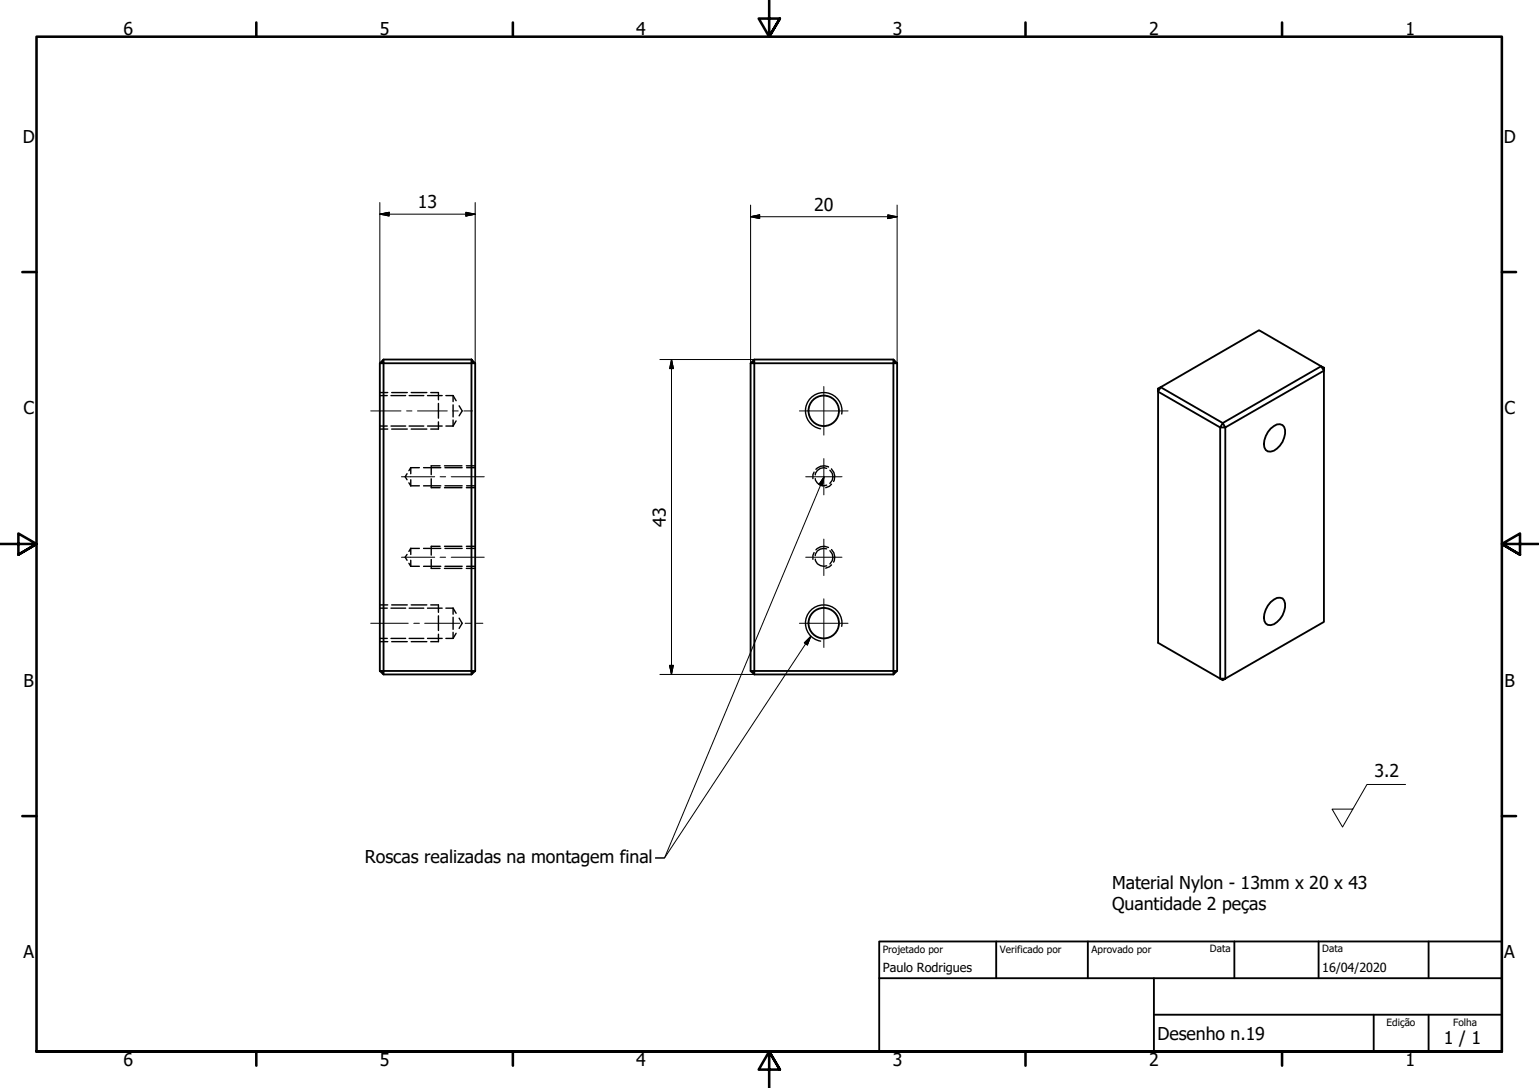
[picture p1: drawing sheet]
<svg xmlns="http://www.w3.org/2000/svg" width="420mm" height="297mm" viewBox="0 0 420 297" stroke-linecap="round" stroke-linejoin="round" font-family="sans-serif">
<g fill="none" stroke="#000" stroke-width=".51">
<path d="M103.7 99.2l1-1v1zM103.7 99.2v84l1 .9v-.9h-1M104.7 99.2h24v84h-24zM104.7 98.2h24M128.7 98.2l1 1h-1zM129.7 99.2v84M204.9 99.2l1-1v1zM204.9 99.2v84M205.9 99.2h38v84.9l1-.9h-39M205.9 98.2h38M205.9 99.2v84M243.9 98.2l1 1h-1z"/>
<path d="M244.9 99.2v84M360.7 100l.7 .4v.8zM316.2 106.1l.7-.4-.7 1.2zM316.2 106.9l16.9 9.8v68.6l-16.9-9.8zM316.9 105.7l26.8-15.5 17 9.8-26.9 15.5zM333.8 115.5l.7 1.2h-1.4zM334.5 116.7l26.9-15.5v68.6l-26.9 15.5M334.5 116.7v68.6M346.9 117a2.58 2.58 0 0 1 3.2-.9 3 3 0 0 1 .5 3.4 4.6 4.6 0 0 1-4.5 3.7 2.41 2.41 0 0 1-.9-3l.9-2.2zM346.9 164.4a2.73 2.73 0 0 1 3.2-1 4.5 4.5 0 0 1-.7 5.6 3.3 3.3 0 0 1-3.3 1.6 2.41 2.41 0 0 1-.9-3l.9-2.3zM104.7 184.1h24M128.7 183.2h1l-1 .9z"/>
<path d="M204.9 183.2h1v.9zM205.9 184.1h38M333.1 185.3h1.4l-.7 .4z"/>
<circle cx="224.9" cy="112.2" r="4.2"/>
<circle cx="224.9" cy="170.1" r="4.2"/>
</g>
<path d="M229.8 113a5 5 0 0 0-4-5.8 5 5 0 0 0-5.8 4.1 5 5 0 0 0 4 5.8M229.8 171a5 5 0 0 0-4-5.8 5 5 0 0 0-5.8 4.1 5 5 0 0 0 4 5.7" fill="none" stroke="#000" stroke-width=".38"/>
<!-- layer: Oculto (ISO) -->
<g fill="none" stroke="#000" stroke-width=".38">
<path d="M103.7 116.3h2M103.7 108h2M103.7 117.1h2.2M103.7 107.2h2.2M106.7 116.3h4M106.7 108h4M106.9 117.1h4.3M106.9 107.2h4.3M111.7 116.3h4M111.7 108h4M112.3 117.1h4.2M112.3 107.2h4.2"/>
<path d="M116.7 116.3h4M116.7 108h4M117.6 107.2h2.1v1.9M119.7 115.2v1.9h-2.1M119.7 110.2v4M121.7 116.3h2M121.7 108h2M123.7 108v1.7M123.7 110.5v3.3M123.7 114.7v1.6M123.7 108l.8 1.4M124.5 114.9l-.8 1.4"/>
<path d="M125.3 110.8l.9 1.4-.9 1.3M111.1 129.3l-.5 .9 .5 .8M111.6 131.8l.5 .8M112.1 127.7v1.6M112.1 131v1.6M112.1 127.7l-.5 .8M112.1 127.7h2.4M112.1 132.6h2.4M115.6 127.7h4.7M115.6 132.6h4.7M117.7 130.7v2.4h2.4M120.1 127.2h-2.4v2.4"/>
<path d="M121.3 127.2h4.8M121.3 133.1h4.8M121.5 127.7h4.7M121.5 132.6h4.7M127.3 127.2h2.4M127.3 133.1h2.4M127.4 127.7h2.3M127.4 132.6h2.3M222.2 128.9l-.3 .7v1.1M222.6 130.7a2.27 2.27 0 0 0 3.1 1.7M225.7 127.9a2.28 2.28 0 0 0-3.1 1.8M226.2 127.5a2.8 2.8 0 0 0-3.4 .6"/>
<path d="M226.6 128.4a2.4 2.4 0 0 1 0 3.6M227 132.2l-.6 .6-1 .3M227 128a3 3 0 0 1 .6 3.4M111.1 151.4l-.5 .7 .5 .9M111.6 153.8l.5 .8M112.1 149.7v1.7M112.1 153v1.6M112.1 149.7l-.5 .8M112.1 149.7h2.4M112.1 154.6h2.4M115.6 149.7h4.7M115.6 154.6h4.7"/>
<path d="M117.7 152.8v2.4h2.4M120.1 149.1h-2.4v2.5M121.3 149.1h4.8M121.3 155.2h4.8M121.5 149.7h4.7M121.5 154.6h4.7M127.3 149.1h2.4M127.3 155.2h2.4M127.4 149.7h2.3M127.4 154.6h2.3M222.2 150.9l-.3 .7v1.1M222.6 152.6a2.26 2.26 0 0 0 3.1 1.9"/>
<path d="M225.7 149.8a2.37 2.37 0 0 0-3.1 1.9M226.2 149.5a2.83 2.83 0 0 0-3.4 .6M226.6 150.4a2.4 2.4 0 0 1 0 3.6M227 154.2l-.6 .5-1 .4M227 150a2.92 2.92 0 0 1 .6 3.5M103.7 174.3h2M103.7 166h2M103.7 175.2h2.2M103.7 165.1h2.2M106.7 174.3h4M106.7 166h4M106.9 175.2h4.3"/>
<path d="M106.9 165.1h4.3M111.7 174.3h4M111.7 166h4M112.3 175.2h4.2M112.3 165.1h4.2M116.7 174.3h4M116.7 166h4M117.6 165.1h2.1v2.1M119.7 168.1v4M119.7 173.2v2h-2.1M121.7 174.3h2M121.7 166h2"/>
<path d="M123.7 166v1.7M123.7 168.5v3.3M123.7 172.6v1.7M123.7 166l.8 1.4M124.5 172.9l-.8 1.4M125.3 168.8l.9 1.4-.9 1.4"/>
</g>
<!-- layer: Borda (ISO) -->
<g fill="none" stroke="#000" stroke-width=".7">
<path d="M70 6.1v3.9M140 6.1v3.9M210 0v10l-2.9-4.9h5.8l-2.9 4.9 2.9-4.9M280 6.1v3.9M350 6.1v3.9M6.1 74.3h3.9M410 74.3h3.9M0 148.5h10l-5-2.8v5.7l5-2.9-5 2.9M420 148.5h-10l5-2.8v5.7l-5-2.9 5 2.9M6.1 222.8h3.9M410 222.8h3.9M10 287.1v-277.1h400v277.1h-400h400"/>
<path d="M70 287.1v3.8M140 287.1v3.8M212.9 292l-2.9-4.9 2.9 4.9h-5.8l2.9-4.9v9.9M280 287.1v3.8M350 287.1v3.8"/>
</g>
<path d="M240 257h170v30.1h-170zM272 257v10.1M297 257v10.1M337 257v10.1M360 257v10.1M390 257v10.1M240 267.1h170M315 277h95M315 267.1v20M375 277v10.1M390 277v10.1" fill="none" stroke="#000" stroke-width=".51"/>
<!-- layer: Linha de centro (ISO) -->
<g fill="none" stroke="#000" stroke-width=".27">
<path d="M101.2 112.2h8.3M111 112.2h1.5M114 112.2h8.1M123.6 112.2h1.5M126.6 112.2h2.4M109.6 130.2h9.1M120.1 130.2h1.6M123.2 130.2h9M109.6 152.1h9.1M120.1 152.1h1.6M123.2 152.1h9M101.2 170.2h10.2"/>
<path d="M113 170.2h1.5M116 170.2h9.5M127 170.2h1.5M130 170.2h1.8"/>
</g>
<!-- layer: Marca de centro (ISO) -->
<path d="M218.2 112.2h13.3M224.9 105.5v13.3M220 130.2h9.9M224.9 125.2v9.9M220 152.1h9.9M224.9 147.2v9.9M218.2 170.2h13.3M224.9 163.5v13.3" fill="none" stroke="#000" stroke-width=".27"/>
<g fill="none" stroke="#000" stroke-width=".27">
<path d="M103.7 58.5l2.5-.5v1zM103.7 58.5h26M103.7 55.3v43.9M127.2 58l2.5 .5-2.5 .5zM129.7 55.3v43.9M204.9 59.2l2.5-.5v1zM204.9 59.2h40M204.9 56v43.2M242.4 58.7l2.5 .5-2.5 .5zM244.9 56v43.2M180.1 98.2h25.8M183.3 98.2l.5 2.4h-1z"/>
<path d="M183.3 98.2v85.9M180.1 184.1h25.8M182.8 181.7h1l-.5 2.4z"/>
</g>
<path d="M103.7 58.5l2.5-.5zM103.7 58.5l2.5-.5v1zM127.2 59l2.5-.5zM127.2 58l2.5 .5-2.5 .5zM204.9 59.2l2.5-.5zM204.9 59.2l2.5-.5v1zM242.4 59.7l2.5-.5zM242.4 58.7l2.5 .5-2.5 .5zM183.3 98.2l.5 2.4zM183.3 98.2l.5 2.4h-1zM182.8 181.7l.5 2.4zM182.8 181.7h1l-.5 2.4z" fill="#000" stroke="#000" stroke-width=".27"/>
<path d="M224.8 130.6l-43.4 103.6h-2.5h2.5l40-60.5M224.8 130.4l-1.2 1.9 .9 .3 .3-1.5M221.4 173.7l-1 2.4-.8-.6zM383.7 214.2h-10.5l-6.7 11.6-2.8-4.9h5.6" fill="none" stroke="#000" stroke-width=".27"/>
<path d="M225 130.2l-.5 2.4zM225 130.2l-.5 2.4-.9-.3zM221.4 173.7l-1 2.4zM221.4 173.7l-1 2.4-.8-.6z" fill="#000" stroke="#000" stroke-width=".27"/>
<g font-size="4.8">
<text x="33.7" y="9.6">6</text>
<text x="103.7" y="9.6">5</text>
<text x="173.7" y="9.6">4</text>
<text x="243.7" y="9.6">3</text>
<text x="313.7" y="9.6">2</text>
<text x="383.7" y="9.6">1</text>
<text x="6.2" y="38.9">D</text>
<text x="410.5" y="38.9">D</text>
<text x="114.1" y="56.9">13</text>
<text x="222.2" y="57.6">20</text>
<text x="6.4" y="113.1">C</text>
<text x="410.7" y="113.1">C</text>
<text x="181.7" y="143.8" transform="rotate(-90 181.7 143.8)">43</text>
<text x="6.4" y="187.4">B</text>
<text x="410.7" y="187.4">B</text>
<text x="375.2" y="212.1">3.2</text>
<text x="99.6" y="235.6">Roscas realizadas na montagem final</text>
<text x="303.6" y="242.7">Material Nylon - 13mm x 20 x 43</text>
<text x="303.6" y="248.5">Quantidade 2 peças</text>
<text x="6.4" y="261.7">A</text>
<text x="410.7" y="261.7">A</text>
<text x="316" y="283.8">Desenho n.19</text>
<text x="394.2" y="285">1 / 1</text>
<text x="33.7" y="290.9">6</text>
<text x="103.7" y="290.9">5</text>
<text x="173.7" y="290.9">4</text>
<text x="243.7" y="290.9">3</text>
<text x="313.7" y="290.9">2</text>
<text x="383.7" y="290.9">1</text>
</g>
<g font-size="3.4">
<text x="241" y="265.4">Paulo Rodrigues</text>
<text x="361" y="265.5">16/04/2020</text>
</g>
<g font-size="2.7">
<text x="241" y="260.1">Projetado por</text>
<text x="273" y="260.1">Verificado por</text>
<text x="298" y="260.1">Aprovado por</text>
<text x="330.3" y="260">Data</text>
<text x="361" y="260">Data</text>
<text x="378.5" y="280.2">Edição</text>
<text x="396.7" y="280.1">Folha</text>
</g>
</svg>
